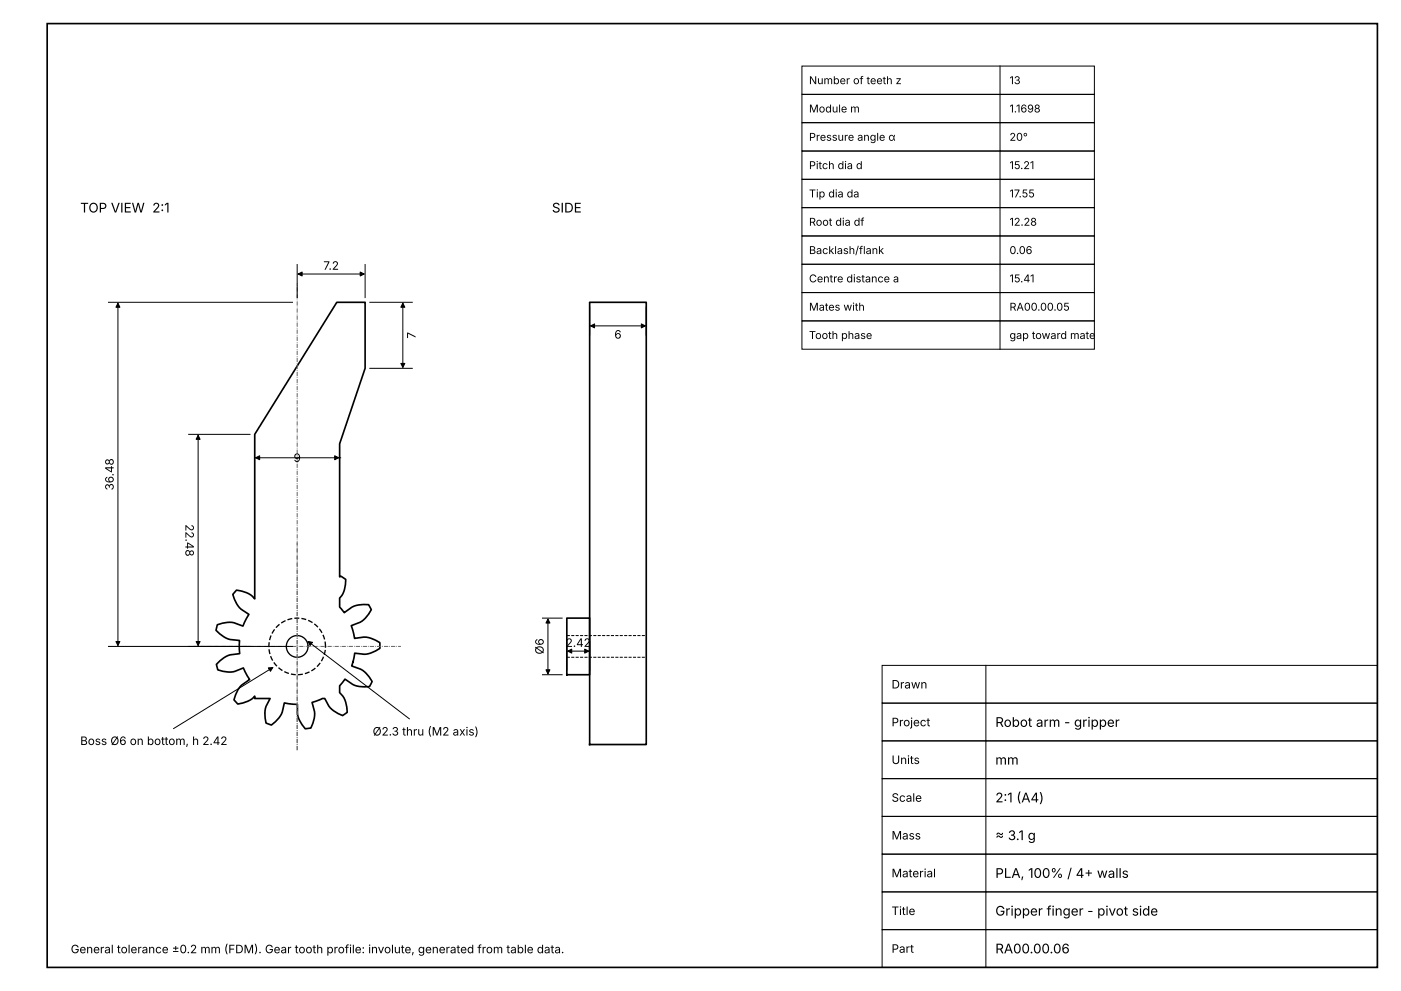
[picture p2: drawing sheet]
<svg xmlns="http://www.w3.org/2000/svg" width="297mm" height="210mm" viewBox="0 0 297 210" stroke-linecap="round" stroke-linejoin="round" font-family="sans-serif">
<path d="M10 5h281.9v200.1h-281.9zM71.4 64.1h6v14l-5.4 16v28.2l.3-.2 1 .7a5.2 5.2 0 0 1-1.3 4v1.9l1 1.2a5.9 5.9 0 0 1 5.1-1.7l.6 1a5.9 5.9 0 0 1-4.3 3.4l.7 2.7a5.9 5.9 0 0 1 5.4 .9v1.2a5.9 5.9 0 0 1-5.3 1l-.7 2.8a5.9 5.9 0 0 1 4.4 3.3l-.6 1a5.9 5.9 0 0 1-5.2-1.5l-1.1 1.4v1.4a5.3 5.3 0 0 1 1.6 4.2l-1 .7a5.7 5.7 0 0 1-3.8-3.6h-.5l-2.2 .8a5.9 5.9 0 0 1-.2 5.4l-1.2 .2a5.9 5.9 0 0 1-1.7-5.2l-2.7-.3a5.9 5.9 0 0 1-2.8 4.7l-1.1-.4a5.8 5.8 0 0 1 .8-5.2h-3.2v-.5l-.7 .6a6.9 6.9 0 0 1-2.9 1l-.8-.9a5.9 5.9 0 0 1 3.3-4.3l-1.3-2.4a5.9 5.9 0 0 1-5.4 .4l-.3-1.2a5.9 5.9 0 0 1 4.9-2.2v-2.8a5.9 5.9 0 0 1-5-2.2l.3-1.2a5.9 5.9 0 0 1 5.4 .3l1.3-2.5a5.9 5.9 0 0 1-3.5-4.2l.8-.9a5.2 5.2 0 0 1 3.9 1.8v-34.8zM125 64.1h12v93.7h-12zM120.1 131h4.9v12h-4.9z" fill="none" stroke="#000" stroke-width=".35"/>
<g fill="none" stroke="#000" stroke-width=".21">
<path d="M170 14h61.9v6h-61.9zM211.9 14v60M170 20h61.9v6h-61.9zM170 26h61.9v6h-61.9zM170 32h61.9v6h-61.9zM170 38h61.9v6h-61.9zM63 56.1v7M63.2 58.1h14M77.4 56.1v7M170 44h61.9v6h-61.9zM170 50h61.9v6h-61.9zM170 56h61.9v6h-61.9z"/>
<path d="M23 64.1h39M25 64.3v72.5M78.4 64.1h9M78.4 78.1h9M85.4 64.3v13.6M125 65.1v6M125.2 69.1h11.6M137 65.1v6M170 62h61.9v6h-61.9zM170 68h61.9v6h-61.9zM40 92.1h13M42 92.3v44.5"/>
<path d="M54 97h.1M54.2 97h17.6M72 97h.1M23 137h39M65.3 136l21.5 16.4M114.9 131h4.2M116.1 131.2v11.6M120.1 136v6M120.3 138h4.5M125 136v6M57.8 141.5l-21 12.9M114.9 143h4.2"/>
<path d="M187 157h104.9v8h-104.9zM187 149h104.9v8h-104.9zM187 141h104.9v8h-104.9zM208.9 141v64.1M187 173h104.9v8h-104.9zM187 165h104.9v8h-104.9zM187 197.1h104.9v8h-104.9zM187 189.1h104.9v8h-104.9zM187 181h104.9v8.1h-104.9z"/>
</g>
<circle cx="63" cy="137" r="2.3" fill="none" stroke="#000" stroke-width=".28"/>
<path d="M69 137a6 6 0 0 0-8.9-5.2 6 6 0 0 0-.4 10.3 6 6 0 0 0 9.3-4.7v-.4" fill="none" stroke="#000" stroke-width=".28" stroke-dasharray="1 .5" stroke-linecap="butt"/>
<path d="M41 137h44M63 159v-44M63 159v-98.9" fill="none" stroke="#666" stroke-width=".21" stroke-dasharray=".9 .2 .1 .2" stroke-linecap="butt"/>
<g fill="#000" stroke="#000" stroke-width=".21">
<path d="M63.2 58.1l.8-.4v.8zM76.3 57.7l.9 .4-.9 .4zM25 64.3l.4 .8h-.8zM85.4 64.3l.4 .8h-.8zM85 77h.8l-.4 .9zM125.2 69.1l.8-.4v.8zM135.9 68.7l.9 .4-.9 .4zM42 92.3l.4 .8h-.8zM54.2 97l.8-.4v.9zM70.9 96.6l.9 .4-.9 .5zM24.6 136h.8l-.4 .8zM41.6 136h.8l-.4 .8z"/>
<path d="M65.3 136l.9 .1-.5 .7zM116.1 131.2l.5 .9h-.9zM120.3 138l.9-.4v.8zM123.9 137.6l.9 .4-.9 .4zM56.9 141.6l.9-.1-.5 .8zM115.7 142h.9l-.5 .8z"/>
</g>
<path d="M120.1 139.3h16.9M120.1 134.7h16.9" fill="none" stroke="#000" stroke-width=".21" stroke-dasharray=".7 .3" stroke-linecap="butt"/>
<g font-size="2.8">
<text x="17" y="45">TOP VIEW 2:1</text>
<text x="117" y="45">SIDE</text>
<text x="210.9" y="154.1">Robot arm - gripper</text>
<text x="210.9" y="162.1">mm</text>
<text x="210.9" y="170.1">2:1 (A4)</text>
<text x="210.9" y="178.1">≈ 3.1 g</text>
<text x="210.9" y="186.1">PLA, 100% / 4+ walls</text>
<text x="210.9" y="194.1">Gripper finger - pivot side</text>
<text x="210.9" y="202.1">RA00.00.06</text>
</g>
<g font-size="2.5">
<text x="68.5" y="57.2">7.2</text>
<text x="88.1" y="71.8" transform="rotate(-90 88.1 71.8)">7</text>
<text x="130.2" y="71.8">6</text>
<text x="62.2" y="97.9">9</text>
<text x="24.1" y="104" transform="rotate(-90 24.1 104)">36.48</text>
<text x="39.3" y="111.1" transform="rotate(90 39.3 111.1)">22.48</text>
<text x="119.9" y="137.1">2.42</text>
<text x="115.2" y="138.7" transform="rotate(-90 115.2 138.7)">Ø6</text>
<text x="189" y="145.9">Drawn</text>
<text x="79" y="155.9">Ø2.3 thru (M2 axis)</text>
<text x="189" y="153.9">Project</text>
<text x="17" y="157.9">Boss Ø6 on bottom, h 2.42</text>
<text x="189" y="161.9">Units</text>
<text x="189" y="169.9">Scale</text>
<text x="189" y="177.9">Mass</text>
<text x="189" y="185.9">Material</text>
<text x="189" y="194">Title</text>
<text x="15" y="202.1">General tolerance ±0.2 mm (FDM). Gear tooth profile: involute, generated from table data.</text>
<text x="189" y="202">Part</text>
</g>
<g font-size="2.3">
<text x="171.5" y="17.8">Number of teeth z</text>
<text x="213.9" y="17.8">13</text>
<text x="171.5" y="23.8">Module m</text>
<text x="213.9" y="23.8">1.1698</text>
<text x="171.5" y="29.8">Pressure angle α</text>
<text x="213.9" y="29.8">20°</text>
<text x="171.5" y="35.8">Pitch dia d</text>
<text x="213.9" y="35.8">15.21</text>
<text x="171.5" y="41.8">Tip dia da</text>
<text x="213.9" y="41.8">17.55</text>
<text x="171.5" y="47.8">Root dia df</text>
<text x="213.9" y="47.8">12.28</text>
<text x="171.5" y="53.8">Backlash/flank</text>
<text x="213.9" y="53.8">0.06</text>
<text x="171.5" y="59.9">Centre distance a</text>
<text x="213.9" y="59.9">15.41</text>
<text x="171.5" y="65.9">Mates with</text>
<text x="213.9" y="65.9">RA00.00.05</text>
<text x="171.5" y="71.9">Tooth phase</text>
<text x="213.9" y="71.9">gap toward mate</text>
</g>
</svg>
